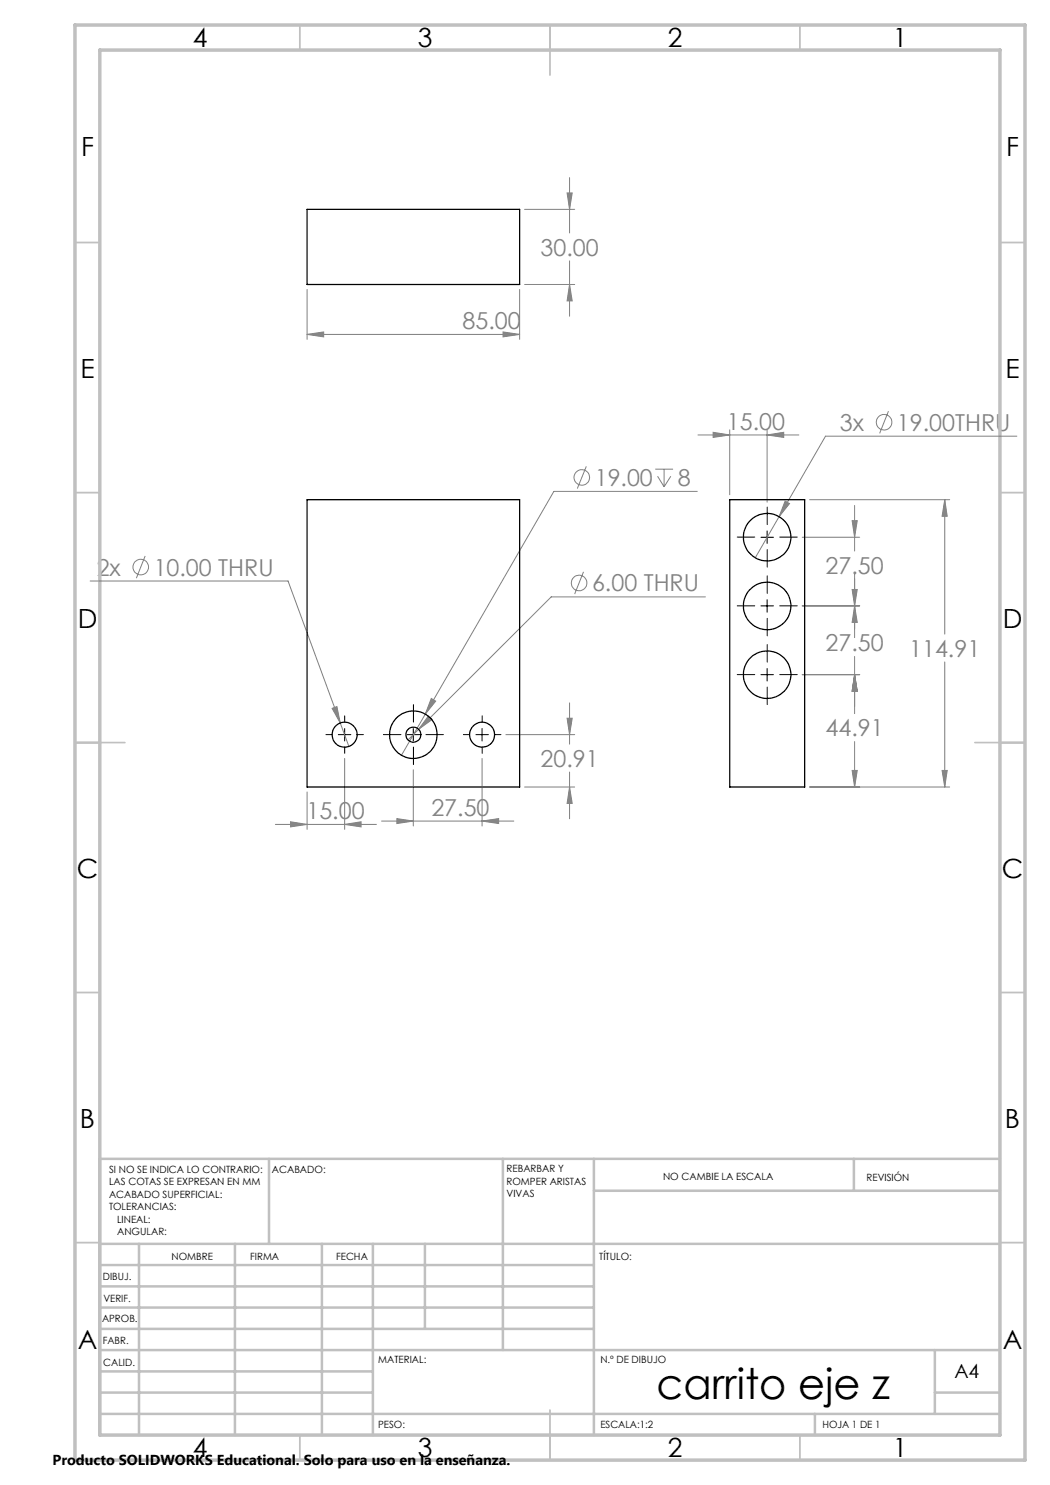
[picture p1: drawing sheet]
<svg xmlns="http://www.w3.org/2000/svg" width="210mm" height="297mm" viewBox="0 0 210 297" stroke-linecap="round" stroke-linejoin="round" font-family="sans-serif">
<g fill="none" stroke="#808080" stroke-width=".2">
<path d="M113.4 38.6h1l-.5 3.3zM113.9 35.5v11.1M61.4 57.9v10M103.9 57.9v10M104.9 41.9h10M104.9 56.9h10M113.9 56.9l.5 3.3h-1zM113.9 52.2v11M61.4 66.9l3.3-.5v1zM61.4 66.9h42.5M100.6 66.4l3.3 .5-3.3 .5zM117.3 93.3l-1.8 4.4"/>
<path d="M131.1 93.8h3.5M131.5 95.2l1.3 2.2M132.8 93.8v3.6M134.2 95.2l-1.4 2.2M139.5 98.3h-28.7l-25.7 44.5M139.6 87h20.2M142.6 86.5l3.3 .5-3.3 .5zM145.9 86v13M153.4 87l3.3-.5v1zM153.4 86v14.4M161.9 99.9h28M177.7 82.2l-1.8 4.5"/>
<path d="M188.9 99.9l.5 3.4h-1zM188.9 99.9v26.9M203.4 87.2h-38.3l-9.3 16.1M18 116.2h39.6l10.5 28.4M29 111.2l-1.7 4.4M116.7 114.4l-1.8 4.4M141.1 119.4h-30.9l-28.6 28.6M155.8 103.3l-4.7 8.2M157 100.2l.9 .5-2.1 2.6zM160.4 107.5h11.5M170.4 104.1h1l-.5 3.4zM170.4 117.9h1l-.5 3.3z"/>
<path d="M170.9 101.1v9.1M170.9 114.8v12.7M86.3 139.7l.8 .5-2 2.6zM160.4 134.9h11.5M160.4 121.2h11.5M170.9 134.9l.5 3.4h-1zM170.9 121.2l.5 3.3h-1zM170.9 131.3v11.4M188.9 132.4v25M61.4 158.4v7.5M66.4 141.7l1-.4 .7 3.3zM68.1 144.6l1.7 4.7"/>
<path d="M68.9 151.7v14.2M82.7 153.9v11.3M85.1 142.8l-4.8 8.3M85.7 143.2l.7 .7-2.7 2zM96.4 151.7v13.5M101.2 146.9h13.7M104.9 157.4h10M113.4 143.6h1l-.5 3.3zM113.9 157.4l.5 3.3h-1zM113.9 140.6v8.2M113.9 154.4v9.4M161.9 157.4h28"/>
<path d="M170.4 154.1h1l-.5 3.3zM170.9 148.3v9.1M188.4 154.1h1l-.5 3.3zM55.1 164.9h20.2M58.1 164.4l3.3 .5-3.3 .5zM68.9 164.9l3.3-.5v1zM76.3 164.2h26.5M79.4 163.7l3.3 .5-3.3 .5zM96.4 164.2l3.3-.5v1z"/>
<circle cx="116.4" cy="95.5" r="1.55"/>
<circle cx="176.8" cy="84.4" r="1.55"/>
<circle cx="28.2" cy="113.4" r="1.55"/>
<circle cx="115.8" cy="116.6" r="1.56"/>
</g>
<g fill="none" stroke="#000" stroke-width=".2" stroke-dasharray="15.2 1.3 1.3 1.3">
<path d="M150.9 107.4h-3.5M153.4 118.7v-3.5M153.4 104.9v-3.5M153.4 109.9v3.5M155.9 107.4h3.5M150.9 121.2h-3.5M150.9 134.9h-3.5M153.4 123.7v3.5M153.4 132.4v-3.5M153.4 137.4v3.5M155.9 121.2h3.5M155.9 134.9h3.5"/>
<path d="M66.4 146.9h-1.2M68.9 144.4v-1.2M68.9 149.4v1.3M71.4 146.9h1.3M80.2 146.9h-3.5M82.7 144.4v-3.5M82.7 149.4v3.5M85.2 146.9h3.5M93.9 146.9h-1.2M96.4 144.4v-1.2M96.4 149.4v1.3M98.9 146.9h1.3"/>
</g>
<path d="M152.2 107.5h2.5M153.4 106.2v2.5M153.4 119.9v2.5M152.2 121.2h2.5M152.2 134.9h2.5M153.4 133.7v2.5M67.7 146.9h2.5M68.9 145.7v2.5M81.4 146.9h2.5M82.7 145.7v2.5M95.2 146.9h2.5M96.4 145.7v2.5" fill="none" stroke="#000" stroke-width=".2"/>
<g fill="none" stroke="#c0c0c0" stroke-width=".35">
<path d="M60 5v5M110 5v10M160 5v5M15 48.5h5M200 48.5h5M15 98.5h5M200 98.5h5M15 148.5h10M195 148.5h10M15 198.5h5M200 198.5h5M15 248.5h5"/>
<path d="M200 248.5h5M60 287v5M110 282v10M160 287v5"/>
</g>
<g fill="none" stroke="#c0c0c0" stroke-width=".5">
<path d="M53.8 231.8v17M100.6 231.8v38.2M118.8 231.8v55.2M118.8 238.2h81.2M170.8 231.8v6.4M200 231.8h-180v55.2M20 248.8h180M20 257.3h98.8M20 253h98.8M27.8 248.8v38.2M47 248.8v38.2M64.4 248.8v38.2"/>
<path d="M74.6 248.8v38.2M85 248.8v17M20 265.8h98.8M20 261.5h98.8M20 278.5h54.6M20 274.3h54.6M20 270h180M187 278.5h13M187 270v12.8M20 282.8h180M163 282.8v4.2"/>
</g>
<path d="M15 5h190v287h-190zM20 10h180v277h-180z" fill="none" stroke="#c0c0c0" stroke-width=".7"/>
<g fill="#808080">
<path d="M153.4 87l3.3-.5v1zM142.6 86.5l3.3 .5-3.3 .5z"/>
<path d="M66.4 141.7l1.7 2.9-.7-3.3zM86.3 139.7l-1.2 3.1 2-2.6zM85.7 143.2l-2 2.7 2.7-2zM113.4 143.6h1l-.5 3.3zM113.9 157.4l.5 3.3h-1zM79.4 163.7l3.3 .5-3.3 .5zM96.4 164.2l3.3-.5v1zM68.9 164.9l3.3-.5v1zM58.1 164.4l3.3 .5-3.3 .5zM157 100.2l-1.2 3.1 2.1-2.6zM188.9 99.9l.5 3.4h-1zM188.4 154.1h1l-.5 3.3zM170.9 134.9l.5 3.4h-1zM170.4 154.1h1l-.5 3.3zM170.4 104.1h1l-.5 3.4zM170.9 121.2l.5 3.3h-1zM170.4 117.9h1l-.5 3.3zM170.9 134.9l.5 3.4h-1zM100.6 66.4l3.3 .5-3.3 .5zM61.4 66.9l3.3-.5v1zM113.4 38.6h1l-.5 3.3zM113.9 56.9l.5 3.3h-1z"/>
</g>
<g fill="none" stroke="#000" stroke-width=".25">
<path d="M61.4 41.9h42.5v15h-42.5zM61.4 99.9h42.5v57.5h-42.5zM145.9 99.9h15v57.5h-15z"/>
<circle cx="153.4" cy="107.4" r="4.7"/>
<circle cx="153.4" cy="121.2" r="4.7"/>
<circle cx="153.4" cy="134.9" r="4.7"/>
<circle cx="68.9" cy="146.9" r="2.51"/>
<circle cx="82.7" cy="146.9" r="4.8"/>
<circle cx="82.7" cy="146.9" r="1.5"/>
<circle cx="96.4" cy="146.9" r="2.5"/>
</g>
<text font-size="8.5" x="131.3" y="279.7">carrito eje z</text>
<g font-size="5.3">
<text x="38.5" y="9.5">4</text>
<text x="83.5" y="9.5">3</text>
<text x="133.6" y="9.5">2</text>
<text x="178.6" y="9.5">1</text>
<text x="16.2" y="31.3">F</text>
<text x="201.2" y="31.3">F</text>
<text x="16.1" y="75.5">E</text>
<text x="201.1" y="75.5">E</text>
<text x="15.5" y="125.5">D</text>
<text x="200.5" y="125.5">D</text>
<text x="15.4" y="175.5">C</text>
<text x="200.4" y="175.5">C</text>
<text x="16" y="225.5">B</text>
<text x="201" y="225.5">B</text>
<text x="15.5" y="269.8">A</text>
<text x="200.5" y="269.8">A</text>
<text x="38.5" y="291.5">4</text>
<text x="83.5" y="291.5">3</text>
<text x="133.6" y="291.5">2</text>
<text x="178.6" y="291.5">1</text>
</g>
<g font-size="4.7" fill="#808080">
<text x="108.1" y="51.1">30.00</text>
<text x="92.5" y="65.8">85.00</text>
<text x="145.4" y="85.9">15.00</text>
<text x="168" y="86.1">3x</text>
<text x="179.4" y="86.1">19.00THRU</text>
<text x="118.9" y="97.2">19.00</text>
<text x="135.6" y="97.2">8</text>
<text x="19.3" y="115.1">2x</text>
<text x="30.7" y="115.1">10.00 THRU</text>
<text x="118.4" y="118.3">6.00 THRU</text>
<text x="165.1" y="114.7">27.50</text>
<text x="165.1" y="130.3">27.50</text>
<text x="181.8" y="131.3">114.91</text>
<text x="165.1" y="147.3">44.91</text>
<text x="108.1" y="153.4">20.91</text>
<text x="61.3" y="163.8">15.00</text>
<text x="86.3" y="163.2">27.50</text>
</g>
<text font-size="3.9" x="190.9" y="275.5">A4</text>
<text font-size="2.9" x="10.5" y="292.9">Producto SOLIDWORKS Educational. Solo para uso en la enseñanza.</text>
<g font-size="2">
<text x="21.8" y="234.6">SI NO SE INDICA LO CONTRARIO:</text>
<text x="21.8" y="237.1">LAS COTAS SE EXPRESAN EN MM</text>
<text x="21.8" y="239.6">ACABADO SUPERFICIAL:</text>
<text x="54.4" y="234.6">ACABADO:</text>
<text x="101.3" y="234.5">REBARBAR Y</text>
<text x="101.3" y="237">ROMPER ARISTAS</text>
<text x="101.3" y="239.5">VIVAS</text>
<text x="132.6" y="236">NO CAMBIE LA ESCALA</text>
<text x="173.3" y="236.2">REVISIÓN</text>
<text x="21.8" y="242.1">TOLERANCIAS:</text>
<text x="23.4" y="244.6">LINEAL:</text>
<text x="23.4" y="247.1">ANGULAR:</text>
<text x="34.3" y="252">NOMBRE</text>
<text x="50" y="251.9">FIRMA</text>
<text x="67.2" y="251.9">FECHA</text>
<text x="119.9" y="251.9">TÍTULO:</text>
<text x="20.6" y="256.1">DIBUJ.</text>
<text x="20.7" y="260.3">VERIF.</text>
<text x="20.4" y="264.4">APROB.</text>
<text x="20.5" y="268.8">FABR.</text>
<text x="20.7" y="273.1">CALID.</text>
<text x="75.6" y="272.5">MATERIAL:</text>
<text x="120.1" y="272.5">N.º DE DIBUJO</text>
<text x="75.6" y="285.5">PESO:</text>
<text x="120.1" y="285.6">ESCALA:1:2</text>
<text x="164.5" y="285.6">HOJA 1 DE 1</text>
</g>
</svg>
